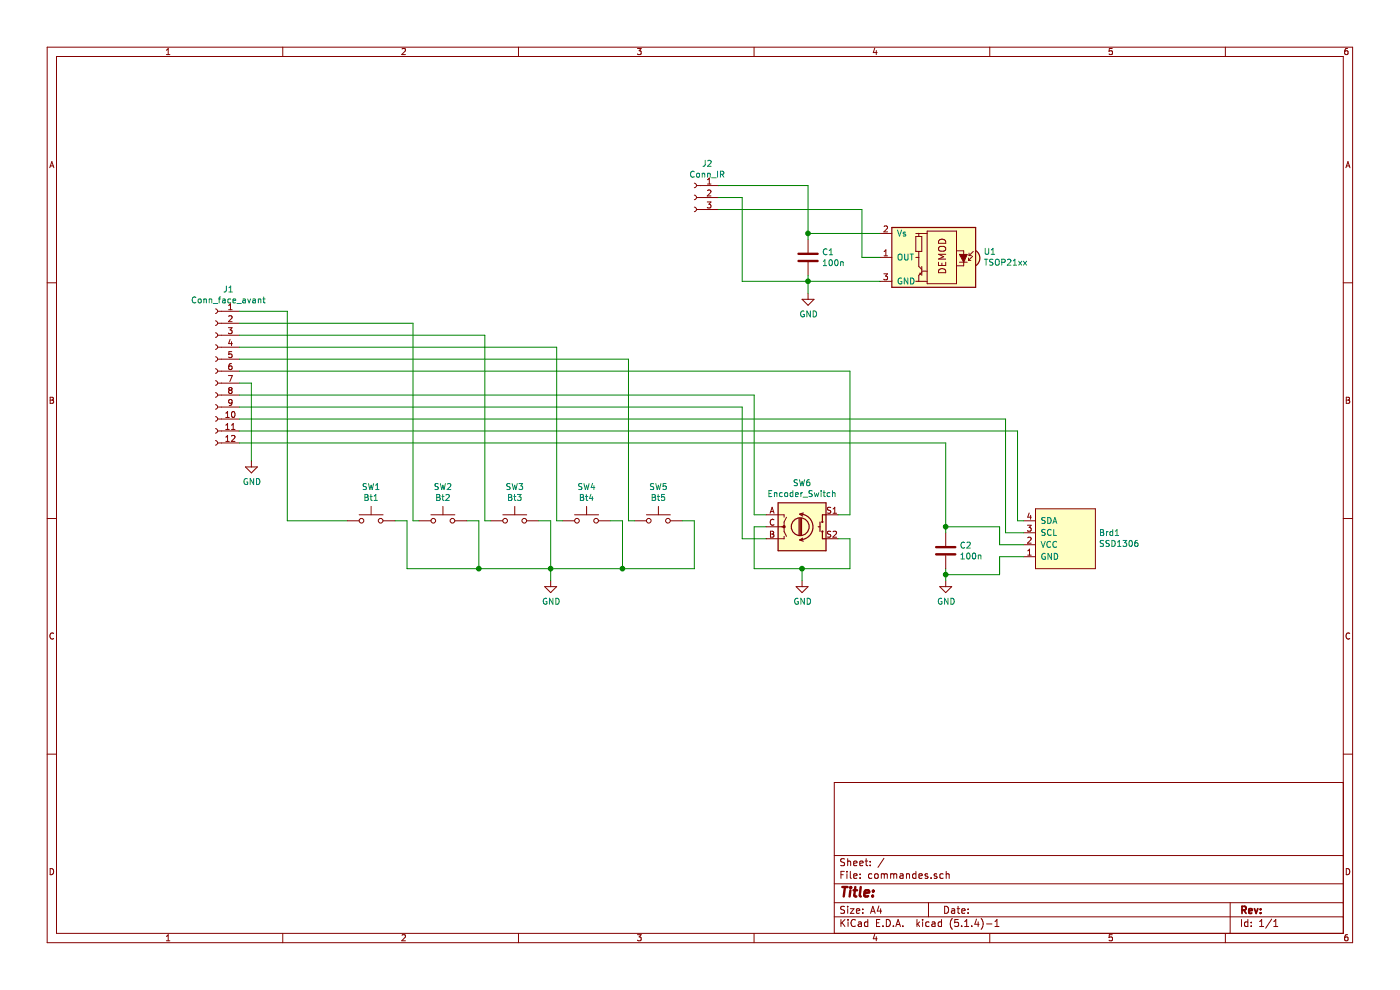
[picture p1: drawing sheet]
EESchema Schematic File Version 4
EELAYER 30 0
EELAYER END
$Descr A4 11693 8268
encoding utf-8
Sheet 1 1
Title ""
Date ""
Rev ""
Comp ""
Comment1 ""
Comment2 ""
Comment3 ""
Comment4 ""
$EndDescr
$Comp
L Connector:Conn_01x12_Female J1
U 1 1
P 1800 3100
F 0 "J1" H 1692 3785 50  0000 C CNN
F 1 "Conn_face_avant" H 1692 3694 50  0000 C CNN
F 2 "" H 1800 3100 50  0001 C CNN
F 3 "~" H 1800 3100 50  0001 C CNN
	1    1800 3100
	-1   0    0    -1  
$EndComp
$Comp
L Switch:SW_Push SW1
U 1 1
P 3100 4350
F 0 "SW1" H 3100 4635 50  0000 C CNN
F 1 "Bt1" H 3100 4544 50  0000 C CNN
F 2 "" H 3100 4550 50  0001 C CNN
F 3 "~" H 3100 4550 50  0001 C CNN
	1    3100 4350
	1    0    0    -1  
$EndComp
$Comp
L Device:C C1
U 1 1
P 6750 2150
F 0 "C1" H 6865 2196 50  0000 L CNN
F 1 "100n" H 6865 2105 50  0000 L CNN
F 2 "" H 6788 2000 50  0001 C CNN
F 3 "~" H 6750 2150 50  0001 C CNN
	1    6750 2150
	1    0    0    -1  
$EndComp
$Comp
L Device:Rotary_Encoder_Switch SW6
U 1 1
P 6700 4400
F 0 "SW6" H 6700 4767 50  0000 C CNN
F 1 "Encoder_Switch" H 6700 4676 50  0000 C CNN
F 2 "" H 6550 4560 50  0001 C CNN
F 3 "~" H 6700 4660 50  0001 C CNN
	1    6700 4400
	1    0    0    -1  
$EndComp
$Comp
L Interface_Optical:TSOP21xx U1
U 1 1
P 7750 2150
F 0 "U1" H 7284 2200 50  0000 R CNN
F 1 "TSOP21xx" H 7284 2109 50  0000 R CNN
F 2 "OptoDevice:Vishay_MOLD-3Pin" H 7700 1775 50  0001 C CNN
F 3 "http://www.vishay.com/docs/82460/tsop45.pdf" H 8400 2450 50  0001 C CNN
	1    7750 2150
	-1   0    0    -1  
$EndComp
$Comp
L Connector:Conn_01x03_Female J2
U 1 1
P 5800 1650
F 0 "J2" H 5692 1935 50  0000 C CNN
F 1 "Conn_IR" H 5692 1844 50  0000 C CNN
F 2 "" H 5800 1650 50  0001 C CNN
F 3 "~" H 5800 1650 50  0001 C CNN
	1    5800 1650
	-1   0    0    -1  
$EndComp
$Comp
L SSD1306-128x64_OLED:SSD1306 Brd1
U 1 1
P 8900 4500
F 0 "Brd1" V 8946 4222 50  0000 R CNN
F 1 "SSD1306" V 8855 4222 50  0000 R CNN
F 2 "" H 8900 4750 50  0001 C CNN
F 3 "" H 8900 4750 50  0001 C CNN
	1    8900 4500
	0    -1   -1   0   
$EndComp
$Comp
L Device:C C2
U 1 1
P 7900 4600
F 0 "C2" H 8015 4646 50  0000 L CNN
F 1 "100n" H 8015 4555 50  0000 L CNN
F 2 "" H 7938 4450 50  0001 C CNN
F 3 "~" H 7900 4600 50  0001 C CNN
	1    7900 4600
	1    0    0    -1  
$EndComp
$Comp
L Switch:SW_Push SW2
U 1 1
P 3700 4350
F 0 "SW2" H 3700 4635 50  0000 C CNN
F 1 "Bt2" H 3700 4544 50  0000 C CNN
F 2 "" H 3700 4550 50  0001 C CNN
F 3 "~" H 3700 4550 50  0001 C CNN
	1    3700 4350
	1    0    0    -1  
$EndComp
$Comp
L Switch:SW_Push SW3
U 1 1
P 4300 4350
F 0 "SW3" H 4300 4635 50  0000 C CNN
F 1 "Bt3" H 4300 4544 50  0000 C CNN
F 2 "" H 4300 4550 50  0001 C CNN
F 3 "~" H 4300 4550 50  0001 C CNN
	1    4300 4350
	1    0    0    -1  
$EndComp
$Comp
L Switch:SW_Push SW4
U 1 1
P 4900 4350
F 0 "SW4" H 4900 4635 50  0000 C CNN
F 1 "Bt4" H 4900 4544 50  0000 C CNN
F 2 "" H 4900 4550 50  0001 C CNN
F 3 "~" H 4900 4550 50  0001 C CNN
	1    4900 4350
	1    0    0    -1  
$EndComp
$Comp
L Switch:SW_Push SW5
U 1 1
P 5500 4350
F 0 "SW5" H 5500 4635 50  0000 C CNN
F 1 "Bt5" H 5500 4544 50  0000 C CNN
F 2 "" H 5500 4550 50  0001 C CNN
F 3 "~" H 5500 4550 50  0001 C CNN
	1    5500 4350
	1    0    0    -1  
$EndComp
$Comp
L power:GND #PWR02
U 1 1
P 4600 4850
F 0 "#PWR02" H 4600 4600 50  0001 C CNN
F 1 "GND" H 4605 4677 50  0000 C CNN
F 2 "" H 4600 4850 50  0001 C CNN
F 3 "" H 4600 4850 50  0001 C CNN
	1    4600 4850
	1    0    0    -1  
$EndComp
$Comp
L power:GND #PWR03
U 1 1
P 6700 4850
F 0 "#PWR03" H 6700 4600 50  0001 C CNN
F 1 "GND" H 6705 4677 50  0000 C CNN
F 2 "" H 6700 4850 50  0001 C CNN
F 3 "" H 6700 4850 50  0001 C CNN
	1    6700 4850
	1    0    0    -1  
$EndComp
$Comp
L power:GND #PWR05
U 1 1
P 7900 4850
F 0 "#PWR05" H 7900 4600 50  0001 C CNN
F 1 "GND" H 7905 4677 50  0000 C CNN
F 2 "" H 7900 4850 50  0001 C CNN
F 3 "" H 7900 4850 50  0001 C CNN
	1    7900 4850
	1    0    0    -1  
$EndComp
$Comp
L power:GND #PWR04
U 1 1
P 6750 2450
F 0 "#PWR04" H 6750 2200 50  0001 C CNN
F 1 "GND" H 6755 2277 50  0000 C CNN
F 2 "" H 6750 2450 50  0001 C CNN
F 3 "" H 6750 2450 50  0001 C CNN
	1    6750 2450
	1    0    0    -1  
$EndComp
Wire Wire Line
	3300 4350 3400 4350
Wire Wire Line
	3400 4350 3400 4750
Wire Wire Line
	3400 4750 4000 4750
Wire Wire Line
	4600 4750 4600 4850
Wire Wire Line
	3900 4350 4000 4350
Wire Wire Line
	4000 4350 4000 4750
Connection ~ 4000 4750
Wire Wire Line
	4000 4750 4600 4750
Wire Wire Line
	4500 4350 4600 4350
Wire Wire Line
	4600 4350 4600 4750
Connection ~ 4600 4750
Wire Wire Line
	5100 4350 5200 4350
Wire Wire Line
	5200 4350 5200 4750
Wire Wire Line
	5200 4750 4600 4750
Wire Wire Line
	5700 4350 5800 4350
Wire Wire Line
	5800 4350 5800 4750
Wire Wire Line
	5800 4750 5200 4750
Connection ~ 5200 4750
Wire Wire Line
	6400 4400 6300 4400
Wire Wire Line
	6300 4400 6300 4750
Wire Wire Line
	6300 4750 6700 4750
Wire Wire Line
	6700 4750 6700 4850
Wire Wire Line
	6700 4750 7100 4750
Wire Wire Line
	7100 4750 7100 4500
Wire Wire Line
	7100 4500 7000 4500
Connection ~ 6700 4750
Wire Wire Line
	6750 2450 6750 2350
Wire Wire Line
	6750 2350 7350 2350
Wire Wire Line
	7350 1950 6750 1950
Wire Wire Line
	6750 1950 6750 2000
Wire Wire Line
	6750 2300 6750 2350
Connection ~ 6750 2350
Wire Wire Line
	7900 4750 7900 4800
Wire Wire Line
	7900 4800 8350 4800
Wire Wire Line
	8350 4800 8350 4650
Wire Wire Line
	8350 4650 8550 4650
Connection ~ 7900 4800
Wire Wire Line
	7900 4800 7900 4850
Wire Wire Line
	7900 4450 7900 4400
Wire Wire Line
	7900 4400 8350 4400
Wire Wire Line
	8350 4400 8350 4550
Wire Wire Line
	8350 4550 8550 4550
Wire Wire Line
	2000 2600 2400 2600
Wire Wire Line
	2400 2600 2400 4350
Wire Wire Line
	2400 4350 2900 4350
Wire Wire Line
	2000 2700 3450 2700
Wire Wire Line
	3450 2700 3450 4350
Wire Wire Line
	3450 4350 3500 4350
Wire Wire Line
	2000 2800 4050 2800
Wire Wire Line
	4050 2800 4050 4350
Wire Wire Line
	4050 4350 4100 4350
Wire Wire Line
	2000 2900 4650 2900
Wire Wire Line
	4650 2900 4650 4350
Wire Wire Line
	4650 4350 4700 4350
Wire Wire Line
	2000 3000 5250 3000
Wire Wire Line
	5250 3000 5250 4350
Wire Wire Line
	5250 4350 5300 4350
Wire Wire Line
	2000 3100 7100 3100
Wire Wire Line
	7100 3100 7100 4300
Wire Wire Line
	7100 4300 7000 4300
Wire Wire Line
	2000 3300 6300 3300
Wire Wire Line
	6300 3300 6300 4300
Wire Wire Line
	6300 4300 6400 4300
Wire Wire Line
	6400 4500 6200 4500
Wire Wire Line
	6200 4500 6200 3400
Wire Wire Line
	6200 3400 2000 3400
Wire Wire Line
	8550 4350 8500 4350
Wire Wire Line
	8400 4450 8550 4450
Connection ~ 7900 4400
$Comp
L power:GND #PWR01
U 1 1
P 2100 3850
F 0 "#PWR01" H 2100 3600 50  0001 C CNN
F 1 "GND" H 2105 3677 50  0000 C CNN
F 2 "" H 2100 3850 50  0001 C CNN
F 3 "" H 2100 3850 50  0001 C CNN
	1    2100 3850
	1    0    0    -1  
$EndComp
Wire Wire Line
	2100 3850 2100 3200
Wire Wire Line
	2100 3200 2000 3200
Wire Wire Line
	2000 3700 7900 3700
Wire Wire Line
	7900 3700 7900 4400
Wire Wire Line
	2000 3500 8400 3500
Wire Wire Line
	8400 3500 8400 4450
Wire Wire Line
	2000 3600 8500 3600
Wire Wire Line
	8500 3600 8500 4350
Wire Wire Line
	6000 1750 7200 1750
Wire Wire Line
	7200 1750 7200 2150
Wire Wire Line
	7200 2150 7350 2150
Wire Wire Line
	6000 1650 6200 1650
Wire Wire Line
	6200 1650 6200 2350
Wire Wire Line
	6200 2350 6750 2350
Wire Wire Line
	6000 1550 6750 1550
Wire Wire Line
	6750 1550 6750 1950
Connection ~ 6750 1950
$EndSCHEMATC
